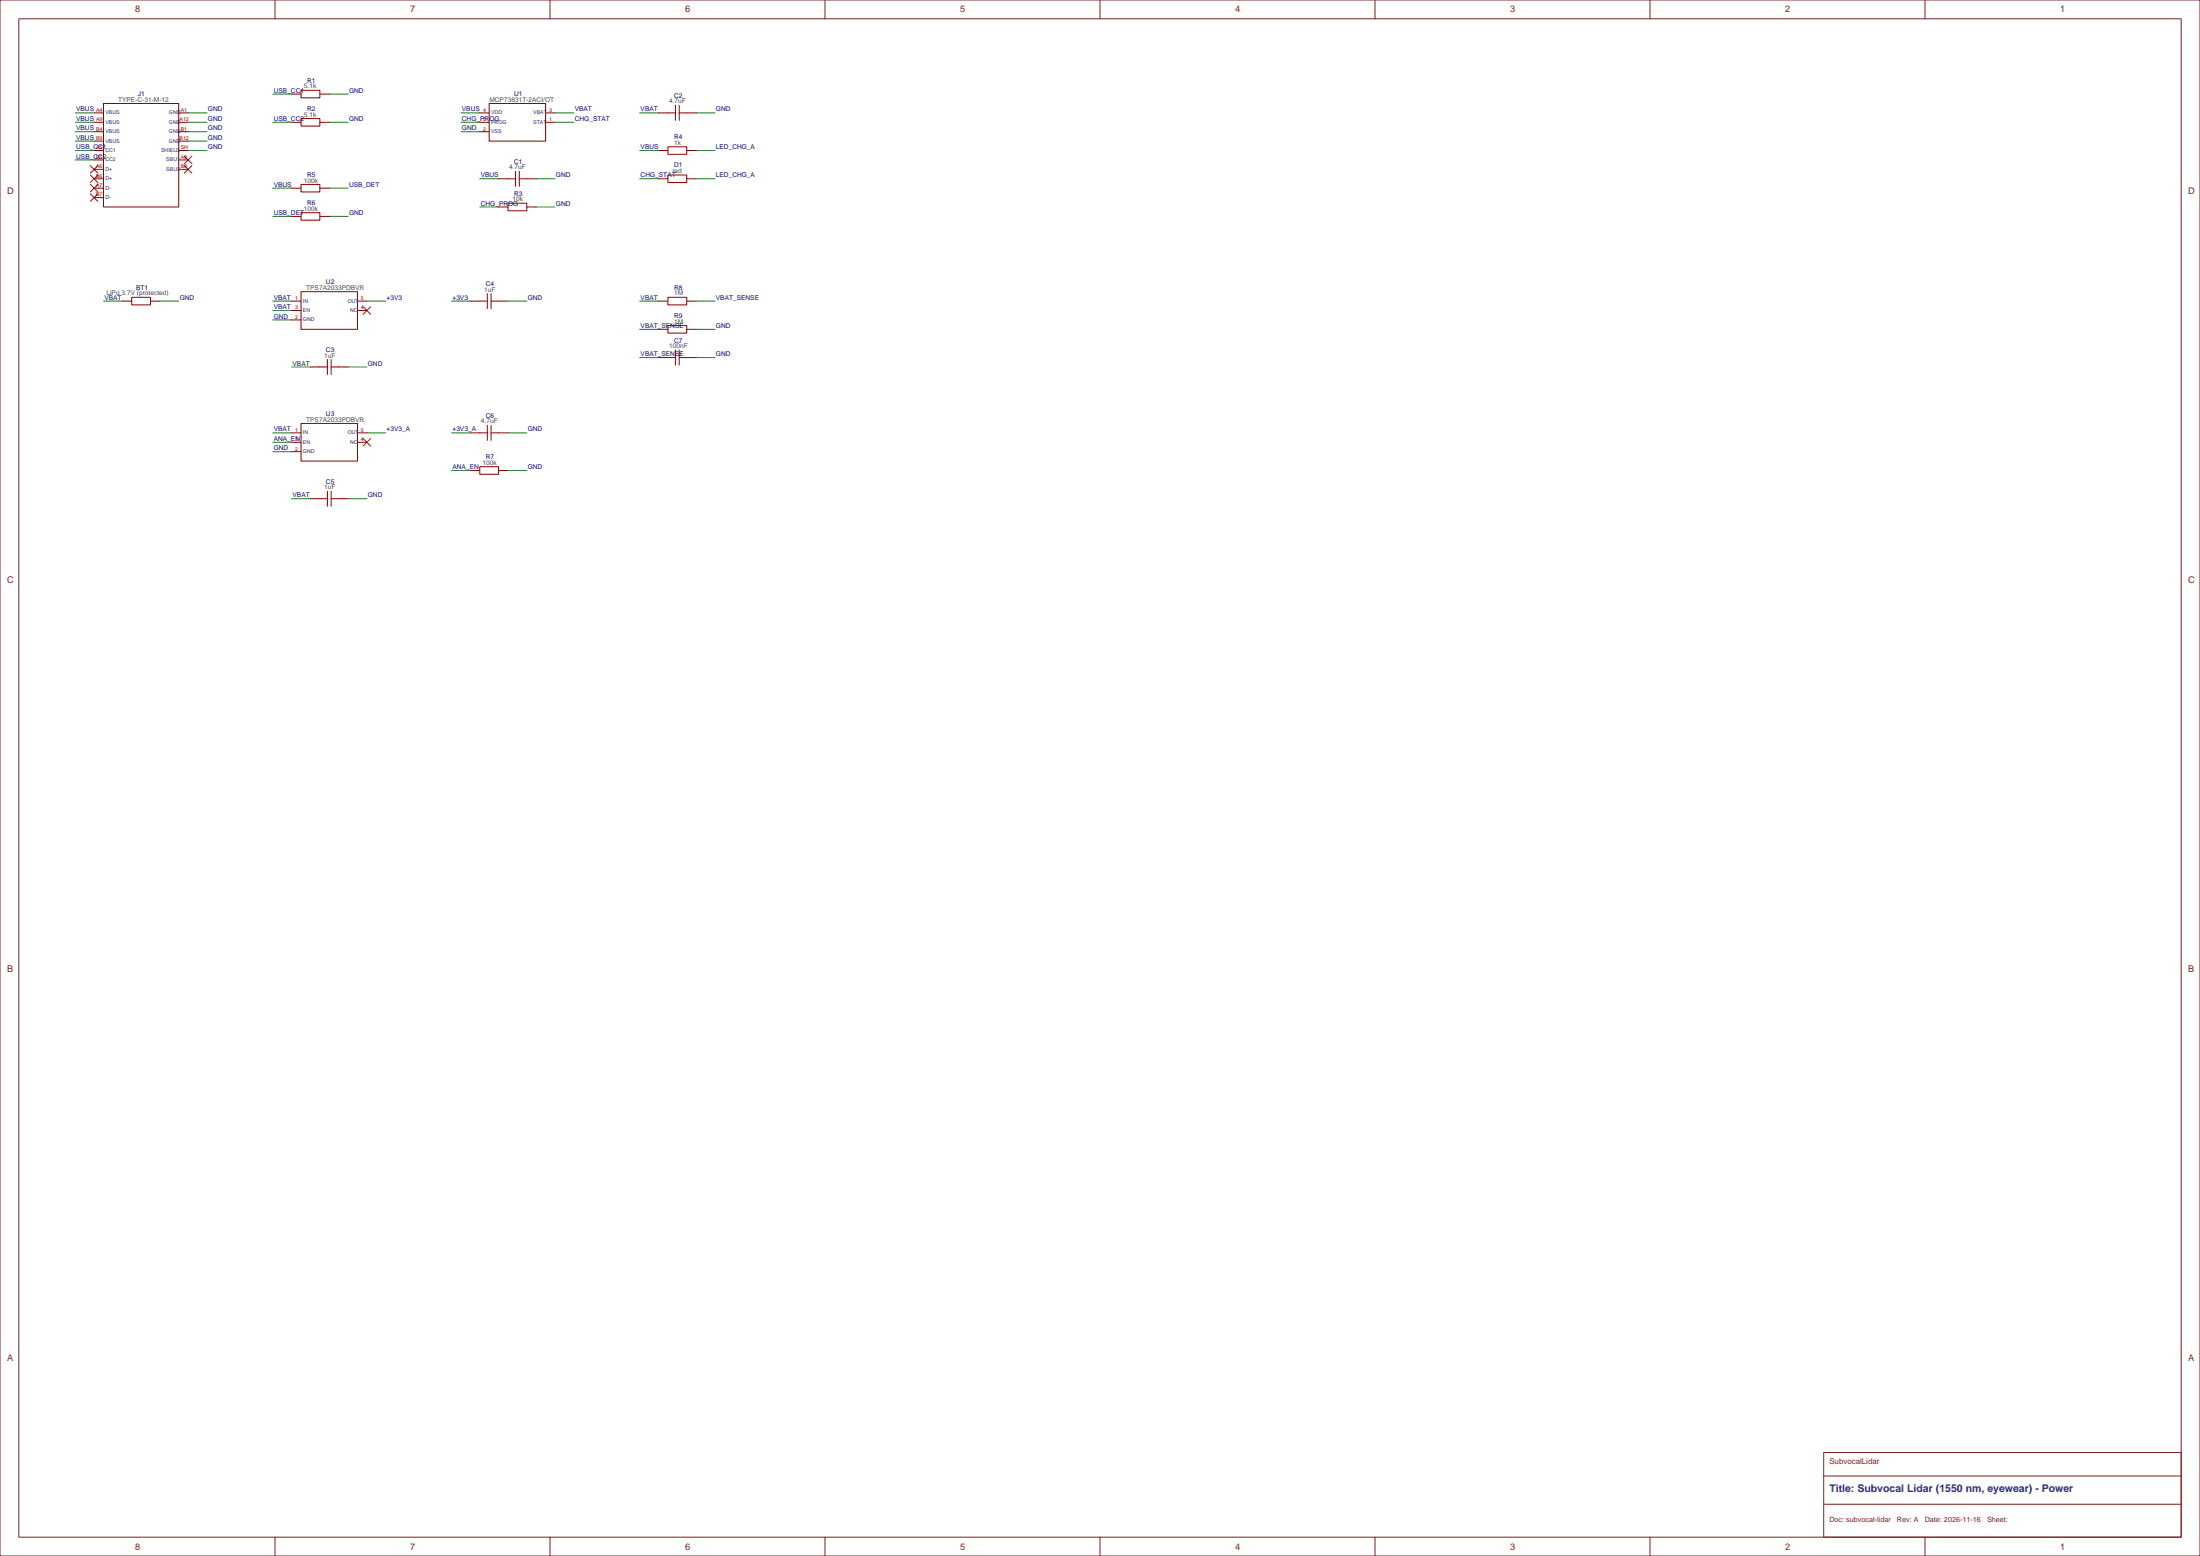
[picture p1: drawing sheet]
<svg xmlns="http://www.w3.org/2000/svg" width="594mm" height="420mm" viewBox="0 0 594 420" stroke-linecap="round" stroke-linejoin="round" font-family="sans-serif">
<g fill="none" stroke="#7a1f1f" stroke-width=".27">
<path d="M0 0h594v420h-594zM74.2 0v5.1M148.5 0v5.1M222.8 0v5.1M297 0v5.1M371.3 0v5.1M445.5 0v5.1M519.8 0v5.1M5.1 5.1h583.8v409.8h-583.8zM492.4 392h96.5v22.9h-96.5zM492.4 398.4h96.5M74.2 414.9v5.1"/>
<path d="M148.5 414.9v5.1M222.8 414.9v5.1M297 414.9v5.1M371.3 414.9v5.1M445.5 414.9v5.1M492.4 406h96.5M519.8 414.9v5.1"/>
</g>
<g fill="none" stroke="#1a7f1a" stroke-width=".27">
<path d="M20.3 30.5h5.1M20.3 33h5.1M20.3 35.6h5.1M20.3 38.1h5.1M50.8 30.5h5.1M50.8 33h5.1M50.8 35.6h5.1M50.8 38.1h5.1M73.7 33h5M73.7 25.4h5M88.9 33h5.1M88.9 25.4h5.1"/>
<path d="M124.5 30.5h5M124.5 33h5M124.5 35.6h5M149.9 30.5h5M149.9 33h5M172.7 30.5h5.1M188 30.5h5M20.3 40.6h5.1M20.3 43.2h5.1M50.8 40.6h5.1M73.7 50.8h5M73.7 58.4h5"/>
<path d="M88.9 50.8h5.1M88.9 58.4h5.1M129.5 48.3h5.1M129.5 55.9h5.1M144.8 48.3h5.1M144.8 55.9h5.1M172.7 40.6h5.1M172.7 48.3h5.1M188 40.6h5M188 48.3h5M27.9 81.3h5.1M43.2 81.3h5.1"/>
<path d="M73.7 81.3h5M73.7 83.8h5M73.7 86.4h5M78.7 99.1h5.1M94 99.1h5.1M99.1 81.3h5M121.9 81.3h5.1M137.2 81.3h5M172.7 81.3h5.1M172.7 88.9h5.1M172.7 96.5h5.1M188 81.3h5"/>
<path d="M188 88.9h5M188 96.5h5M73.7 116.8h5M73.7 119.4h5M99.1 116.8h5M121.9 116.8h5.1M137.2 116.8h5M73.7 121.9h5M78.7 134.6h5.1M94 134.6h5.1M121.9 127h5.1M137.2 127h5"/>
</g>
<g fill="none" stroke="#d00000" stroke-width=".27">
<path d="M24.4 44.7l2 2M24.4 47.2l2 2.1M24.4 49.8l2 2M24.4 52.3l2 2M26.4 44.7l-2 2M26.4 47.2l-2 2.1M26.4 49.8l-2 2M26.4 52.3l-2 2M49.8 42.2l2 2M49.8 44.7l2 2M51.8 42.2l-2 2M51.8 44.7l-2 2"/>
<path d="M98 82.8l2.1 2M100.1 82.8l-2.1 2M98 118.4l2.1 2M100.1 118.4l-2.1 2"/>
</g>
<g fill="none" stroke="#8b0000" stroke-width=".27">
<path d="M25.4 30.5h2.5M25.4 33h2.5M25.4 35.6h2.5M25.4 38.1h2.5M27.9 27.9h20.4v28h-20.4zM48.3 30.5h2.5M48.3 33h2.5M48.3 35.6h2.5M48.3 38.1h2.5M78.7 33h2.6M78.7 25.4h2.6M81.3 24.4h5.1v2h-5.1z"/>
<path d="M81.3 32h5.1v2h-5.1zM86.4 33h2.5M86.4 25.4h2.5M129.5 30.5h2.6M129.5 33h2.6M129.5 35.6h2.6M132.1 27.9h15.2v10.2h-15.2zM147.3 30.5h2.6M147.3 33h2.6M177.8 30.5h4.6M180.3 39.6h5.1v2h-5.1zM182.4 28.4v4.1"/>
<path d="M183.4 30.5h4.6M183.4 28.4v4.1M25.4 40.6h2.5M25.4 43.2h2.5M25.4 45.7h2.5M25.4 48.3h2.5M25.4 50.8h2.5M25.4 53.3h2.5M48.3 40.6h2.5M48.3 43.2h2.5M48.3 45.7h2.5M78.7 50.8h2.6"/>
<path d="M78.7 58.4h2.6M81.3 49.8h5.1v2h-5.1zM81.3 57.4h5.1v2h-5.1zM86.4 50.8h2.5M86.4 58.4h2.5M134.6 48.3h4.6M134.6 55.9h2.6M137.2 54.9h5v2h-5zM139.2 46.2v4.1M140.2 48.3h4.6M140.2 46.2v4.1M142.2 55.9h2.6"/>
<path d="M177.8 40.6h2.5M177.8 48.3h2.5M180.3 47.2h5.1v2.1h-5.1zM185.4 40.6h2.6M185.4 48.3h2.6M81.3 78.7h15.2v10.2h-15.2zM131.6 79.2v4.1M132.6 79.2v4.1M33 81.3h2.6M35.6 80.3h5v2h-5zM40.6 81.3h2.6M78.7 81.3h2.6"/>
<path d="M78.7 83.8h2.6M78.7 86.4h2.6M83.8 99.1h4.6M88.4 97v4.1M89.4 99.1h4.6M89.4 97v4.1M96.5 81.3h2.6M96.5 83.8h2.6M127 81.3h4.6M132.6 81.3h4.6M177.8 81.3h2.5M177.8 88.9h2.5"/>
<path d="M177.8 96.5h4.6M180.3 80.3h5.1v2h-5.1zM180.3 87.9h5.1v2h-5.1zM182.4 94.5v4M183.4 94.5v4M183.4 96.5h4.6M185.4 81.3h2.6M185.4 88.9h2.6M78.7 116.8h2.6M78.7 119.4h2.6M81.3 114.3h15.2v10.2h-15.2zM96.5 116.8h2.6"/>
<path d="M96.5 119.4h2.6M127 116.8h4.6M131.6 114.8v4.1M132.6 114.8v4.1M132.6 116.8h4.6M78.7 121.9h2.6M83.8 134.6h4.6M88.4 132.6v4M89.4 132.6v4M89.4 134.6h4.6M127 127h2.5M129.5 126h5.1v2h-5.1z"/>
<path d="M134.6 127h2.6"/>
</g>
<text font-size="2.8" fill="#1f2f6f" x="493.9" y="402.7">Title: Subvocal Lidar (1550 nm, eyewear) - Power</text>
<g font-size="2.5" fill="#7a1f1f">
<text x="36.5" y="3.3">8</text>
<text x="110.8" y="3.3">7</text>
<text x="185" y="3.3">6</text>
<text x="259.3" y="3.3">5</text>
<text x="333.5" y="3.3">4</text>
<text x="407.8" y="3.3">3</text>
<text x="482" y="3.3">2</text>
<text x="556.3" y="3.3">1</text>
<text x="1.9" y="52.5">D</text>
<text x="590.8" y="52.5">D</text>
<text x="1.9" y="157.5">C</text>
<text x="590.8" y="157.5">C</text>
<text x="1.9" y="262.5">B</text>
<text x="590.8" y="262.5">B</text>
<text x="1.9" y="367.5">A</text>
<text x="590.8" y="367.5">A</text>
<text x="36.5" y="418.5">8</text>
<text x="110.8" y="418.5">7</text>
<text x="185" y="418.5">6</text>
<text x="259.3" y="418.5">5</text>
<text x="333.5" y="418.5">4</text>
<text x="407.8" y="418.5">3</text>
<text x="482" y="418.5">2</text>
<text x="556.3" y="418.5">1</text>
</g>
<text font-size="2.1" fill="#7a1f1f" x="493.9" y="395.1">SubvocalLidar</text>
<g font-size="2" fill="#7a1f1f">
<text x="493.9" y="410.8">Doc: subvocal-lidar</text>
<text x="512.2" y="410.8">Rev: A</text>
<text x="519.7" y="410.8">Date: 2026-11-16</text>
<text x="536.5" y="410.8">Sheet:</text>
</g>
<g font-size="1.8" fill="#4b4b4b">
<text x="82" y="23.9">5.1k</text>
<text x="31.9" y="27.4">TYPE-C-31-M-12</text>
<text x="132.1" y="27.4">MCP73831T-2ACI/OT</text>
<text x="180.7" y="27.9">4.7uF</text>
<text x="82" y="31.5">5.1k</text>
<text x="182" y="39.1">1k</text>
<text x="137.5" y="45.7">4.7uF</text>
<text x="181.5" y="46.7">red</text>
<text x="82" y="49.3">100k</text>
<text x="82" y="56.9">100k</text>
<text x="138.4" y="54.3">10k</text>
<text x="28.8" y="79.7">LiPo 3.7V (protected)</text>
<text x="82.7" y="78.2">TPS7A2033PDBVR</text>
<text x="130.7" y="78.7">1uF</text>
<text x="182" y="79.7">1M</text>
<text x="182" y="87.4">1M</text>
<text x="180.7" y="94">100nF</text>
<text x="87.6" y="96.5">1uF</text>
<text x="82.7" y="113.8">TPS7A2033PDBVR</text>
<text x="129.9" y="114.3">4.7uF</text>
<text x="130.3" y="125.5">100k</text>
<text x="87.6" y="132.1">1uF</text>
</g>
<g font-size="1.8" fill="#00008b">
<text x="82.9" y="22.3">R1</text>
<text x="37.2" y="25.9">J1</text>
<text x="82.9" y="30">R2</text>
<text x="138.8" y="25.9">U1</text>
<text x="182" y="26.4">C2</text>
<text x="182" y="37.6">R4</text>
<text x="82.9" y="47.7">R5</text>
<text x="138.8" y="44.2">C1</text>
<text x="182" y="45.2">D1</text>
<text x="138.8" y="52.8">R3</text>
<text x="82.9" y="55.4">R6</text>
<text x="88" y="76.7">U2</text>
<text x="131.2" y="77.2">C4</text>
<text x="36.8" y="78.2">BT1</text>
<text x="182" y="78.2">R8</text>
<text x="182" y="85.8">R9</text>
<text x="88" y="95">C3</text>
<text x="182" y="92.4">C7</text>
<text x="88" y="112.3">U3</text>
<text x="131.2" y="112.8">C6</text>
<text x="131.2" y="123.9">R7</text>
<text x="88" y="130.5">C5</text>
</g>
<g font-size="1.8" fill="#000080">
<text x="73.9" y="25">USB_CC1</text>
<text x="94.2" y="25">GND</text>
<text x="20.6" y="30.1">VBUS</text>
<text x="20.6" y="32.6">VBUS</text>
<text x="20.6" y="35.2">VBUS</text>
<text x="56.1" y="30.1">GND</text>
<text x="56.1" y="32.6">GND</text>
<text x="56.1" y="35.2">GND</text>
<text x="73.9" y="32.6">USB_CC2</text>
<text x="94.2" y="32.6">GND</text>
<text x="124.7" y="30.1">VBUS</text>
<text x="124.7" y="32.6">CHG_PROG</text>
<text x="124.7" y="35.2">GND</text>
<text x="155.2" y="30.1">VBAT</text>
<text x="155.2" y="32.6">CHG_STAT</text>
<text x="173" y="30.1">VBAT</text>
<text x="193.3" y="30.1">GND</text>
<text x="20.6" y="37.7">VBUS</text>
<text x="20.6" y="40.3">USB_CC1</text>
<text x="56.1" y="37.7">GND</text>
<text x="56.1" y="40.3">GND</text>
<text x="173" y="40.3">VBUS</text>
<text x="193.3" y="40.3">LED_CHG_A</text>
<text x="20.6" y="42.8">USB_CC2</text>
<text x="129.8" y="47.9">VBUS</text>
<text x="150.1" y="47.9">GND</text>
<text x="173" y="47.9">CHG_STAT</text>
<text x="193.3" y="47.9">LED_CHG_A</text>
<text x="73.9" y="50.4">VBUS</text>
<text x="94.2" y="50.4">USB_DET</text>
<text x="73.9" y="58">USB_DET</text>
<text x="94.2" y="58">GND</text>
<text x="129.8" y="55.5">CHG_PROG</text>
<text x="150.1" y="55.5">GND</text>
<text x="28.2" y="80.9">VBAT</text>
<text x="48.5" y="80.9">GND</text>
<text x="73.9" y="80.9">VBAT</text>
<text x="73.9" y="83.4">VBAT</text>
<text x="104.4" y="80.9">+3V3</text>
<text x="122.2" y="80.9">+3V3</text>
<text x="142.5" y="80.9">GND</text>
<text x="173" y="80.9">VBAT</text>
<text x="193.3" y="80.9">VBAT_SENSE</text>
<text x="73.9" y="86">GND</text>
<text x="173" y="88.5">VBAT_SENSE</text>
<text x="193.3" y="88.5">GND</text>
<text x="79" y="98.7">VBAT</text>
<text x="99.3" y="98.7">GND</text>
<text x="173" y="96.1">VBAT_SENSE</text>
<text x="193.3" y="96.1">GND</text>
<text x="73.9" y="116.5">VBAT</text>
<text x="73.9" y="119">ANA_EN</text>
<text x="104.4" y="116.5">+3V3_A</text>
<text x="122.2" y="116.5">+3V3_A</text>
<text x="142.5" y="116.5">GND</text>
<text x="73.9" y="121.5">GND</text>
<text x="122.2" y="126.6">ANA_EN</text>
<text x="142.5" y="126.6">GND</text>
<text x="79" y="134.2">VBAT</text>
<text x="99.3" y="134.2">GND</text>
</g>
<g font-size="1.4" fill="#8b0000">
<text x="26" y="30.2">A4</text>
<text x="26" y="32.7">A9</text>
<text x="26" y="35.2">B4</text>
<text x="48.5" y="32.7">A12</text>
<text x="48.8" y="30.2">A1</text>
<text x="48.8" y="35.2">B1</text>
<text x="130.5" y="30.2">4</text>
<text x="130.5" y="32.7">5</text>
<text x="130.5" y="35.2">2</text>
<text x="148.2" y="30.2">3</text>
<text x="148.2" y="32.7">1</text>
<text x="26" y="37.8">B9</text>
<text x="26" y="40.3">A5</text>
<text x="48.5" y="37.8">B12</text>
<text x="48.8" y="40.3">SH</text>
<text x="26" y="42.9">B5</text>
<text x="26" y="45.4">A6</text>
<text x="26" y="47.9">B6</text>
<text x="48.8" y="42.9">A8</text>
<text x="48.8" y="45.4">B8</text>
<text x="26" y="50.5">A7</text>
<text x="26" y="53">B7</text>
<text x="79.7" y="81">1</text>
<text x="79.7" y="83.5">3</text>
<text x="97.4" y="81">5</text>
<text x="97.4" y="83.5">4</text>
<text x="79.7" y="86">2</text>
<text x="79.7" y="116.5">1</text>
<text x="79.7" y="119.1">3</text>
<text x="97.4" y="116.5">5</text>
<text x="97.4" y="119.1">4</text>
<text x="79.7" y="121.6">2</text>
</g>
<g font-size="1.4" fill="#1f2f6f">
<text x="28.4" y="30.9">VBUS</text>
<text x="28.4" y="33.4">VBUS</text>
<text x="28.4" y="35.9">VBUS</text>
<text x="45.6" y="30.9">GND</text>
<text x="45.6" y="33.4">GND</text>
<text x="45.6" y="35.9">GND</text>
<text x="132.6" y="30.9">VDD</text>
<text x="132.6" y="33.4">PROG</text>
<text x="132.6" y="35.9">VSS</text>
<text x="144" y="30.9">VBAT</text>
<text x="144" y="33.4">STAT</text>
<text x="28.4" y="38.5">VBUS</text>
<text x="28.4" y="41">CC1</text>
<text x="43.5" y="41">SHIELD</text>
<text x="45.6" y="38.5">GND</text>
<text x="28.4" y="43.6">CC2</text>
<text x="28.4" y="46.1">D+</text>
<text x="44.9" y="43.6">SBU1</text>
<text x="44.9" y="46.1">SBU2</text>
<text x="28.4" y="48.6">D+</text>
<text x="28.4" y="51.2">D-</text>
<text x="28.4" y="53.7">D-</text>
<text x="81.8" y="81.7">IN</text>
<text x="93.9" y="81.7">OUT</text>
<text x="81.8" y="84.2">EN</text>
<text x="81.8" y="86.7">GND</text>
<text x="94.6" y="84.2">NC</text>
<text x="81.8" y="117.2">IN</text>
<text x="81.8" y="119.8">EN</text>
<text x="93.9" y="117.2">OUT</text>
<text x="94.6" y="119.8">NC</text>
<text x="81.8" y="122.3">GND</text>
</g>
</svg>
